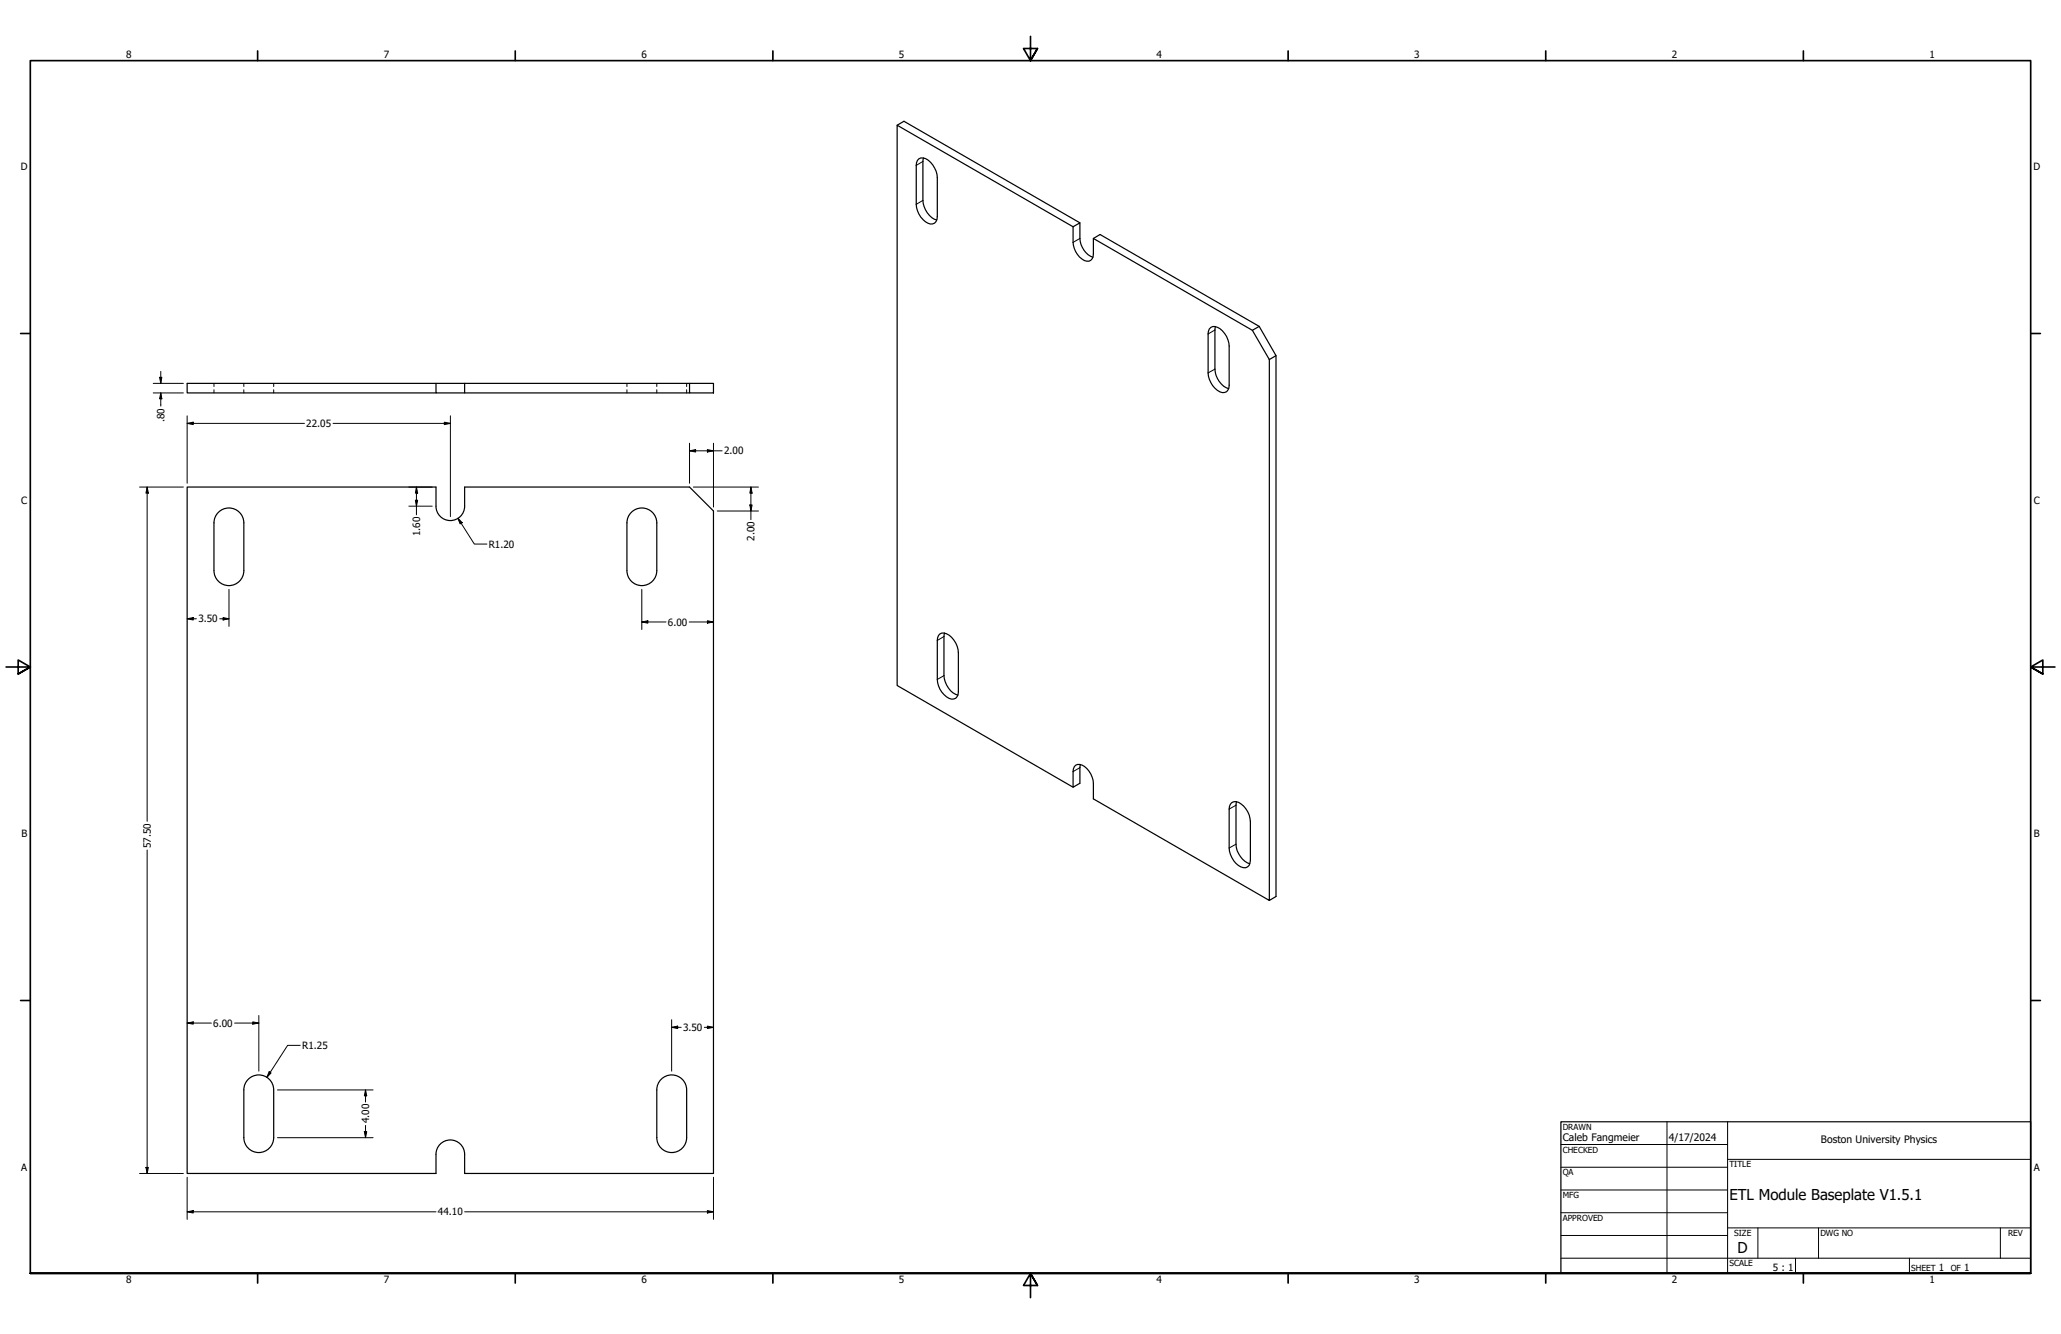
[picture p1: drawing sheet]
<svg xmlns="http://www.w3.org/2000/svg" width="864mm" height="559mm" viewBox="0 0 864 559" stroke-linecap="round" stroke-linejoin="round" font-family="sans-serif">
<!-- layer: Visible (ANSI) -->
<g fill="none" stroke="#000" stroke-width=".51">
<path d="M375.9 52.5l2.9-1.7 73.7 42.5M385 66.5a4.6 4.6 0 0 1 5.8 2.6 9.4 9.4 0 0 1 1.9 5.3v16.3a2.79 2.79 0 0 1-1.6 3 2.79 2.79 0 0 1-3.3-.8 9.7 9.7 0 0 1-3.9-7.3v-16.3l.1-1.2zM387 66.2l-.3 1.4v16.3a9.1 9.1 0 0 0 5.8 8.2M449.6 95l-73.7-42.5v234.6l73.7 42.7M458.2 99.9l66.6 38.5M458 107.8a8.8 8.8 0 0 1-5.5-7.9v-6.6l-2.9 1.7v6.5a8.6 8.6 0 0 0 5.8 7.9 2.48 2.48 0 0 0 2.8-3v-6.5l2.7-1.7 66.7 38.5M507.4 137.2a4.7 4.7 0 0 1 5.7 2.5 9.8 9.8 0 0 1 1.9 5.3v16.4a2.59 2.59 0 0 1-1 2.6 2.59 2.59 0 0 1-2.8 .1 9.4 9.4 0 0 1-5-7.9v-16.3l.5-2.1zM509.3 136.8l-.2 17.8a9.1 9.1 0 0 0 5.8 8.2M524.8 138.4l2.8-1.7 7.1 12.3-2.8 1.6zM531.9 150.6v226.6l-73.7-42.6v-6.5a8.6 8.6 0 0 0-5.8-7.9 2.41 2.41 0 0 0-2.8 3v6.6l2.9-1.7 .2-7.9M534.7 149v226.5l-2.8 1.7M182.7 160.6h-104.3v4h104.3"/>
<path d="M194.7 160.6v4M288.9 160.6h-106.2v4h106.2M288.9 160.6h10.1v4h-10.1zM78.4 204h104.3v8.1a6 6 0 0 0 6 6 6 6 0 0 0 6-6v-8.1h94.2l10.1 10.1v277.5h-104.3v-8a6 6 0 0 0-6-6.1 6 6 0 0 0-6 6v8.1h-104.3zM91.5 214.6a6.3 6.3 0 0 1 6.8-1.3 6.3 6.3 0 0 1 3.9 5.7v20a6.3 6.3 0 0 1-6.3 6.3 6.3 6.3 0 0 1-6.2-6.3v-20l.3-1.9zM264.5 214.6a6.3 6.3 0 0 1 6.8-1.3 6.3 6.3 0 0 1 3.9 5.7v20a6.3 6.3 0 0 1-6.3 6.3 6.3 6.3 0 0 1-6.2-6.3v-20l.3-1.9zM393.8 265.6a4.8 4.8 0 0 1 5.9 2.5 9.4 9.4 0 0 1 1.9 5.3v16.4a2.59 2.59 0 0 1-1 2.6 2.59 2.59 0 0 1-2.9 .1 9.4 9.4 0 0 1-5-7.9v-16.3l.2-1.2zM395.8 265.2l-.3 1.4v16.4a9.2 9.2 0 0 0 5.9 8.2M516.2 336.2a4.7 4.7 0 0 1 5.8 2.5 9.2 9.2 0 0 1 1.9 5.3v16.4a2.81 2.81 0 0 1-1.6 3 2.81 2.81 0 0 1-3.3-.8 10.1 10.1 0 0 1-4-7.4v-16.3l.2-1.1zM518.1 335.9l-.2 17.7a9.3 9.3 0 0 0 5.8 8.2M104 452.1a6.3 6.3 0 0 1 6.8-1.3 6.3 6.3 0 0 1 3.9 5.8v19.9a6.3 6.3 0 0 1-6.3 6.3 6.3 6.3 0 0 1-6.2-6.3v-20l.3-1.9zM277 452.1a6.3 6.3 0 0 1 6.9-1.3 6.3 6.3 0 0 1 3.8 5.8v19.9a6.3 6.3 0 0 1-6.2 6.3 6.3 6.3 0 0 1-6.3-6.3v-20l.3-1.9z"/>
</g>
<!-- layer: Visible Narrow (ANSI) -->
<path d="M386.7 67.6l-2.8 1.7M386.7 83.9l-2.8 1.7M452.5 99.9l-2.9 1.6M509.1 138.2l-2.9 1.7M509.1 154.6l-2.9 1.6M395.5 266.6l-2.8 1.7M395.5 283l-2.8 1.6M452.5 321.6l-2.9 1.6M517.9 337.3l-2.9 1.6M517.9 353.6l-2.9 1.6" fill="none" stroke="#000" stroke-width=".42"/>
<!-- layer: Hidden (ANSI) -->
<path d="M89.7 160.6v1.3M89.7 163.3v1.3M102.2 160.6v1.3M102.2 163.3v1.3M114.7 160.6v1.3M114.7 163.3v1.3M262.7 160.6v1.3M262.7 163.3v1.3M275.2 160.6v1.3M275.2 163.3v1.3M287.7 160.6v1.3M287.7 163.3v1.3" fill="none" stroke="#000" stroke-width=".42"/>
<!-- layer: Border (ANSI) -->
<g fill="none" stroke="#000" stroke-width=".7">
<path d="M431.8 15.2v10.2l-2.9-5.1h5.8l-2.9 5.1 2.9-5.1M107.9 21.3v4.1M215.9 21.3v4.1M323.8 21.3v4.1M539.8 21.3v4.1M647.7 21.3v4.1M755.6 21.3v4.1M8.6 139.7h4.1M850.9 139.7h4.1M2.5 279.4h10.2l-5.1-2.9v5.8l5.1-2.9-5.1 2.9M861.1 279.4h-10.2l5.1-2.9v5.8l-5.1-2.9 5.1 2.9M8.6 419.1h4.1"/>
<path d="M850.9 419.1h4.1M12.7 533.4v-508h838.2v508h-838.2h838.2M107.9 533.4v4.1M215.9 533.4v4.1M323.8 533.4v4.1M434.7 538.5l-2.9-5.1 2.9 5.1h-5.8l2.9-5.1v10.2M539.8 533.4v4.1M647.7 533.4v4.1M755.6 533.4v4.1"/>
</g>
<!-- layer: Title (ANSI) -->
<g fill="none" stroke="#000" stroke-width=".42">
<path d="M654 479.4h69.9M698.5 469.9v63.5M723.9 469.9v63.5M654 488.9h69.9M654 498.5h69.9M723.9 485.6h127M654 508h69.9M654 517.5h69.9M723.9 514.3h127M736.6 514.3v12.7M762 514.3v12.7M838.2 514.3v12.7"/>
<path d="M654 527h196.9M752.3 527v6.4M800.1 527v6.4"/>
</g>
<path d="M654 469.9h196.9v63.5h-196.9z" fill="none" stroke="#000" stroke-width=".51"/>
<!-- layer: Dimension (ANSI) -->
<g fill="none" stroke="#000" stroke-width=".42">
<path d="M66.9 158.1h.9l-.4 2.5zM67.4 155.6v5M64.2 164.6h12.6M64.2 160.6h12.6M67.4 164.6l.4 2.5h-.9zM67.4 164.6v5.5M78.4 177.4l2.6-.6v1.1zM78.4 174.2v28.2M78.4 177.4h49.2M139.6 177.4h49.1M186.2 176.8l2.5 .6-2.5 .5zM188.7 174.2v42.2"/>
<path d="M288.9 188.8l2.6-.5v1.1zM288.9 188.8h13.7M288.9 185.7v16.7M296.4 188.3l2.6 .5-2.6 .6zM299 185.7v26.7M58.5 204h18.3M61.7 204l.5 2.6h-1zM61.7 204v140M171.3 204h9.8M171.3 212h9.8M174.1 209.6h.9l-.5 2.4zM174.5 204l.5 2.6h-.9z"/>
<path d="M174.5 204v11.6M191.9 217.1l1.8 1.8-.9 .6zM191.9 217.1l6.9 10.8h5.2M290.5 204h27.3M300.5 214.1h17.3M314.2 211.5h1l-.6 2.6zM314.6 204l.6 2.6h-1zM314.6 204v13.7M78.4 259.2l2.6-.5v1zM78.4 259.2h3.9M92.1 259.2h3.8M93.5 258.7l2.4 .5-2.4 .5z"/>
<path d="M95.9 246.9v15.5M268.9 246.9v16.8M268.9 260.5l2.6-.5v1zM268.9 260.5h10.2M288.8 260.5h10.2M296.4 260l2.6 .5-2.6 .5zM61.7 356v135.6M78.4 428.6l2.6-.5v.9zM78.4 428.6h10.2M98.3 428.6h10.2M105.9 428.1l2.6 .5-2.6 .4zM108.5 425.4v23.3"/>
<path d="M125.8 437.9h-5.3l-8.7 13.4M281.4 430.3l2.6-.5v1zM281.4 430.3h4M281.4 427.2v21.5M295.1 430.3h3.9M296.4 429.8l2.6 .5-2.6 .5zM112.8 448.9l.8 .6-1.8 1.8zM116.3 456.6h40M153.2 456.6l.5 2.4h-1zM153.2 456.6v5M116.3 476.6h40M152.7 474h1l-.5 2.6z"/>
<path d="M153.2 471.4v5.2M58.5 491.6h18.3M61.2 489h1l-.5 2.6zM78.4 493.1v17.7M299 493.1v17.7M78.4 507.6l2.6-.5v1zM78.4 507.6h104.3M194.7 507.6h104.3M296.4 507.1l2.6 .5-2.6 .5z"/>
</g>
<g fill="#000">
<path d="M66.9 158.1h.9l-.4 2.5zM67.4 164.6l.4 2.5h-.9zM78.4 177.4l2.6-.6v1.1zM186.2 176.8l2.5 .6-2.5 .5zM288.9 188.8l2.6-.5v1.1zM296.4 188.3l2.6 .5-2.6 .6zM61.7 204l.5 2.6h-1zM174.1 209.6h.9l-.5 2.4zM174.5 204l.5 2.6h-.9zM191.9 217.1l1.8 1.8-.9 .6zM314.2 211.5h1l-.6 2.6zM314.6 204l.6 2.6h-1z"/>
<path d="M78.4 259.2l2.6-.5v1zM93.5 258.7l2.4 .5-2.4 .5zM268.9 260.5l2.6-.5v1zM296.4 260l2.6 .5-2.6 .5zM78.4 428.6l2.6-.5v.9zM105.9 428.1l2.6 .5-2.6 .4zM281.4 430.3l2.6-.5v1zM296.4 429.8l2.6 .5-2.6 .5zM112.8 448.9l.8 .6-1.8 1.8zM153.2 456.6l.5 2.4h-1zM152.7 474h1l-.5 2.6zM61.2 489h1l-.5 2.6z"/>
<path d="M78.4 507.6l2.6-.5v1zM296.4 507.1l2.6 .5-2.6 .5z"/>
</g>
<g font-size="6.3">
<text x="724.7" y="502.9">ETL Module Baseplate V1.5.1</text>
<text x="728.1" y="524.9">D</text>
</g>
<g font-size="4.3">
<text x="654.8" y="477.8">Caleb Fangmeier</text>
<text x="699.3" y="478">4/17/2024</text>
<text x="763" y="479">Boston University Physics</text>
</g>
<g font-size="4.2">
<text x="52.8" y="24.4">8</text>
<text x="160.8" y="24.4">7</text>
<text x="268.7" y="24.4">6</text>
<text x="376.7" y="24.4">5</text>
<text x="484.6" y="24.4">4</text>
<text x="592.6" y="24.4">3</text>
<text x="700.5" y="24.4">2</text>
<text x="808.5" y="24.4">1</text>
<text x="8.8" y="71.4">D</text>
<text x="852" y="71.4">D</text>
<text x="68.9" y="176.8" transform="rotate(-90 68.9 176.8)">.80</text>
<text x="128.3" y="178.9">22.05</text>
<text x="303.4" y="190.4">2.00</text>
<text x="8.9" y="211.1">C</text>
<text x="852.2" y="211.1">C</text>
<text x="176" y="224.6" transform="rotate(-90 176 224.6)">1.60</text>
<text x="316.2" y="226.6" transform="rotate(-90 316.2 226.6)">2.00</text>
<text x="204.8" y="229.4">R1.20</text>
<text x="83.1" y="260.7">3.50</text>
<text x="279.8" y="262.1">6.00</text>
<text x="9" y="350.8">B</text>
<text x="852.2" y="350.8">B</text>
<text x="63.2" y="355.3" transform="rotate(-90 63.2 355.3)">57.50</text>
<text x="89.3" y="430.1">6.00</text>
<text x="286.2" y="431.9">3.50</text>
<text x="126.6" y="439.4">R1.25</text>
<text x="154.7" y="470.6" transform="rotate(-90 154.7 470.6)">4.00</text>
<text x="8.9" y="490.5">A</text>
<text x="852.2" y="490.5">A</text>
<text x="183.5" y="509.1">44.10</text>
<text x="742.9" y="532.6">5 : 1</text>
<text x="812.4" y="532.6">1</text>
<text x="823" y="532.6">1</text>
<text x="52.8" y="537.5">8</text>
<text x="160.8" y="537.5">7</text>
<text x="268.7" y="537.5">6</text>
<text x="376.7" y="537.5">5</text>
<text x="484.6" y="537.5">4</text>
<text x="592.6" y="537.5">3</text>
<text x="700.5" y="537.5">2</text>
<text x="808.5" y="537.5">1</text>
</g>
<g font-size="3.5">
<text x="654.8" y="473.2">DRAWN</text>
<text x="654.8" y="482.8">CHECKED</text>
<text x="724.7" y="488.9">TITLE</text>
<text x="654.8" y="492.3">QA</text>
<text x="654.8" y="501.8">MFG</text>
<text x="654.8" y="511.4">APPROVED</text>
<text x="726.7" y="517.7">SIZE</text>
<text x="762.8" y="517.7">DWG NO</text>
<text x="841.4" y="517.7">REV</text>
<text x="724.7" y="530.4">SCALE</text>
<text x="800.9" y="532.6">SHEET</text>
<text x="817.4" y="532.6">OF</text>
</g>
</svg>
